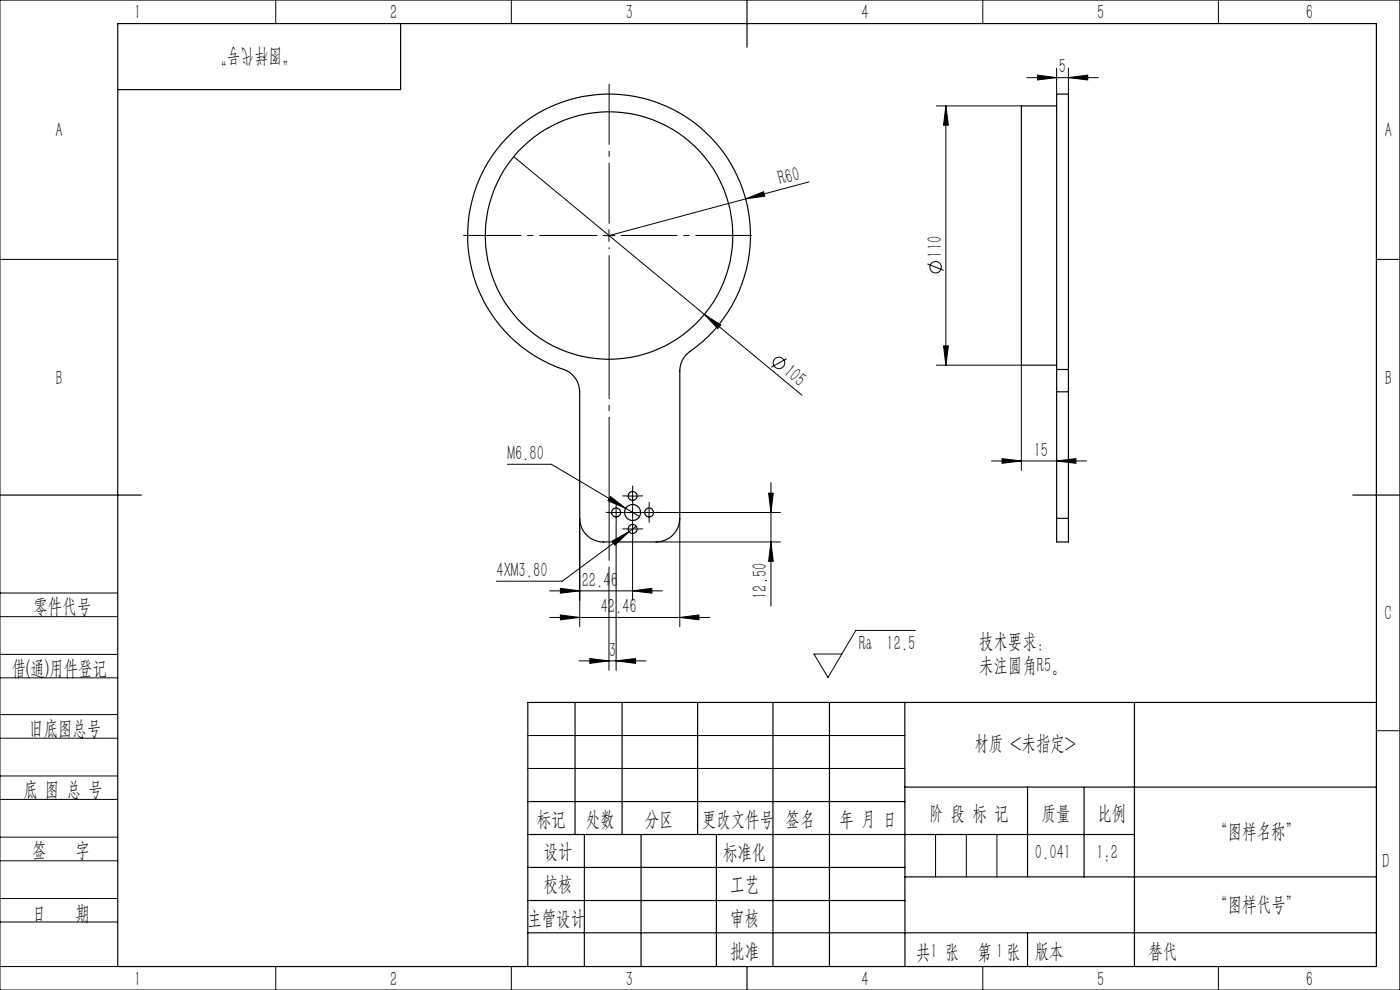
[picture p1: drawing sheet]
<svg xmlns="http://www.w3.org/2000/svg" width="297mm" height="210mm" viewBox="0 0 297 210" stroke-linecap="round" stroke-linejoin="round" font-family="sans-serif">
<g fill="none" stroke="#000" stroke-width=".25">
<path d="M25 5h267v200h-267zM85 5v14h-60M158.5 0v10M107.5 29.3a30 30 0 0 1 44.7 1.4 30 30 0 0 1-6.3 44.3l-1.1 1.4-.4 1.1-.2 1.2v31.3a5 5 0 0 1-5 5h-11.2a5 5 0 0 1-5-5v-26.9a5 5 0 0 0-3.4-4.7 30 30 0 0 1-12.1-49.1zM224.2 22.5h-7.5v55h7.5M224.2 78.4v-58.4h2.5v58.4M224.2 78.4v4.7M224.2 78.4h2.5M226.7 78.4v4.7M224.2 83.1h2.5M224.2 83.1v26.9M226.7 83.1v26.9"/>
<path d="M0 105h30M224.2 110v5h2.5v-5M224.2 110h2.5M287 105h10M122 149v28M132 149v28M148 149v28M164 149v56M176 149v56M191.9 149l.1 56M240.7 149v56M292 149h-180v56"/>
<path d="M112 177h128.7M112 170h80M124 177v28M136 177v28M152 177v28M191.9 167h100.1M218 167v18.9M230 167v19M112 197.9h180M112 184h80M112 191h80M192 186h100"/>
<path d="M218 197.9v7.1M158.5 205v5"/>
<circle cx="129.2" cy="50" r="26.3"/>
<circle cx="130.7" cy="108.7" r=".96"/>
<circle cx="134.2" cy="108.7" r="1.7"/>
<circle cx="134.2" cy="112.2" r=".96"/>
<circle cx="134.2" cy="105.2" r=".96"/>
<circle cx="137.7" cy="108.7" r=".95"/>
</g>
<g fill="none" stroke="#000" stroke-width=".21">
<path d="M0 0h297v210h-297zM58.5 0v5M108.5 0v5M208.5 0v5M217.8 16.5h15.2M220.1 15.9l4.1 .6-4.1 .5zM224.2 14.5v5.5M226.7 16.5l4.1-.6v1.1zM226.7 14.5v5.5M258.5 0v5M109 33.2l40.4 33.5M171.6 38.6l-42.4 11.4"/>
<path d="M198.6 22.5h18.1M200.7 22.5v55M200.7 22.5l.5 4.1h-1zM0 55h25M128 50h2.5M129.2 48.7v2.5M158.2 42.2l3.8-1.5 .2 .9zM196.7 56l3.5 1.4M292 55h5M149.4 66.7l3.5 2.2-.6 .8zM149.4 66.7l20.7 17.1M166.9 76.1l-3.3 1.8"/>
<path d="M198.6 77.5h18.1v22.3M200.2 73.4h1l-.5 4.1zM107.6 98.5h9.4l15.8 9.3M210.3 97.8h20.2M212.6 97.3l4.1 .5-4.1 .5zM224.2 97.8l4-.5v1zM123 110v23M129.5 108.7h2.4M129.5 105.3l3.3 2.5-3.8-1.6zM129.9 114.8l3.6-2-3 2.8zM130.7 110.9v31.3M130.7 107.4v2.6"/>
<path d="M132.8 107.8l2.9 1.8M133 108.7h2.5M133 112.2h2.5M133 105.2h2.5M133.5 112.8l-14.2 10.5h-14M134.2 104v2.5M134.2 107.4v2.6M134.2 111v2.5M134.2 114.4v12.9M135 111.6l-1.5 1.2M136.5 108.7h29.1M137.7 107.4v2.6"/>
<path d="M139.2 115h26.4M144.2 110v23M163.1 104.6h.9l-.5 4.1zM163.5 102.4v26.2M163.5 115l.5 4.1h-.9zM0 138.8h25M0 125.8h25M0 130.8h25M116.6 131h34M116.6 125.3h23.9M118.9 130.4l4.1 .6-4.1 .5zM118.9 124.8l4.1 .5-4.1 .5z"/>
<path d="M125.1 139.7l4.1 .5-4.1 .5zM129.2 120.6v21.6M134.2 125.3l4.1-.5v1zM144.2 131l4.1-.6v1.1zM194.2 133.7h-12.7l-5.9 10-2.9-5h5.9M0 143.8h25M0 156.6h25M0 151.6h25M112 156h80M122.8 140.2h14.3M130.7 140.2l4.1-.5v1zM292 155h5"/>
<path d="M0 169.6h25M0 164.6h25M0 177.6h25M112 163h80M198.5 177v9M205 177v9M211.5 177v9M0 182.6h25M0 190.6h25M0 195.6h25M0 205h25M58.5 205v5"/>
<path d="M108.5 205v5M208.5 205v5M258.5 205v5"/>
<circle cx="198.5" cy="56.7" r="1.21"/>
<circle cx="165.3" cy="77" r="1.22"/>
</g>
<path d="M129.2 47.4v-29.6" fill="none" stroke="#000" stroke-width=".21" stroke-dasharray="30.5 1.3 1.3 1.3" stroke-dashoffset="17.6" stroke-linecap="butt"/>
<path d="M126.7 49.9h-28.4" fill="none" stroke="#000" stroke-width=".21" stroke-dasharray="30.5 1.3 1.3 1.3" stroke-dashoffset="18.2" stroke-linecap="butt"/>
<path d="M129.2 52.4v68.2" fill="none" stroke="#000" stroke-width=".21" stroke-dasharray="30.5 1.3 1.3 1.3" stroke-dashoffset="-1.7" stroke-linecap="butt"/>
<path d="M131.7 49.9h27.8" fill="none" stroke="#000" stroke-width=".21" stroke-dasharray="30.5 1.3 1.3 1.3" stroke-dashoffset="18.5" stroke-linecap="butt"/>
<g fill="none" stroke="#000" stroke-width=".21" stroke-dasharray="30.5 1.3 1.3 1.3" stroke-linecap="butt">
<path d="M129.5 108.7h-1M130.7 107.4v-.9M130.7 109.9v1M131.7 108.7h-.4M132 108.7h.9M133 112.2h-1M133 105.2h-1M134.2 106.2v-.5M134.2 111.2v.4M134.2 110.9v-.9M134.2 113.4v1M134.2 103.9v-.9"/>
<path d="M134.2 106.4v1M135.5 112.2h.9M135.5 105.2h.9M136.5 108.7h-1M136.7 108.7h.5M137.7 107.4v-.9M137.7 109.9v1M139 108.7h.9"/>
</g>
<g fill="#000">
<path d="M158.2 42.2l3.8-1.5 .2 .9zM149.4 66.7l3.5 2.2-.6 .8z"/>
<path d="M226.7 16.5l4.1-.6v1.1zM220.1 15.9l4.1 .6-4.1 .5z"/>
<path d="M129.5 105.3l-.5 .9 3.8 1.6zM129.9 114.8l.6 .8 3-2.8zM125.1 139.7l4.1 .5-4.1 .5zM130.7 140.2l4.1-.5v1zM212.6 97.3l4.1 .5-4.1 .5zM224.2 97.8l4-.5v1z"/>
<path d="M163.1 104.6h.9l-.5 4.1zM163.5 115l.5 4.1h-.9zM200.7 22.5l.5 4.1h-1zM200.2 73.4h1l-.5 4.1z"/>
<path d="M144.2 131l4.1-.6v1.1zM118.9 130.4l4.1 .6-4.1 .5zM134.2 125.3l4.1-.5v1zM118.9 124.8l4.1 .5-4.1 .5z"/>
</g>
<g font-size="4.4">
<text x="28.5" y="4.1">1</text>
<text x="82.7" y="4.1">2</text>
<text x="132.7" y="4.1">3</text>
<text x="182.7" y="4.1">4</text>
<text x="232.7" y="4.1">5</text>
<text x="277" y="4.1">6</text>
<text x="62.8" y="10.7" transform="rotate(-180 62.8 10.7)">“图样代号”</text>
<text x="224.6" y="15.6">5</text>
<text x="11.7" y="29.1">A</text>
<text x="293.8" y="29.1">A</text>
<text x="165.5" y="39.3" transform="rotate(-15 165.5 39.3)">R60</text>
<text x="199.8" y="54.7" transform="rotate(-90 199.8 54.7)">110</text>
<text x="11.7" y="81.6">B</text>
<text x="166" y="79.2" transform="rotate(40 166 79.2)">105</text>
<text x="293.8" y="81.6">B</text>
<text x="107.6" y="97.6">M6.80</text>
<text x="219.3" y="96.9">15</text>
<text x="105.3" y="122.4">4XM3.80</text>
<text x="123.4" y="124.4">22.46</text>
<text x="7.1" y="130.1">零件代号</text>
<text x="127.4" y="130.1">42.46</text>
<text x="162.7" y="127" transform="rotate(-90 162.7 127)">12.50</text>
<text x="293.7" y="131.6">C</text>
<text x="182.2" y="137.8">Ra</text>
<text x="188.1" y="137.8">12.5</text>
<text x="207.7" y="137.5">技术要求：</text>
<text x="2.5" y="143.2">借(通)用件登记</text>
<text x="129.2" y="139.3">3</text>
<text x="207.7" y="142.5">未注圆角R5。</text>
<text x="6.2" y="155.8">旧底图总号</text>
<text x="206.7" y="159.1">材质 &lt;未指定&gt;</text>
<text x="5" y="168.9">底 图 总 号</text>
<text x="197.1" y="173.8">阶 段 标 记</text>
<text x="221" y="173.8">质量</text>
<text x="232.8" y="173.8">比例</text>
<text x="113.9" y="175.2">标记</text>
<text x="124.3" y="175.2">处数</text>
<text x="136.8" y="175.2">分区</text>
<text x="148.9" y="175.2">更改文件号</text>
<text x="166.7" y="175.2">签名</text>
<text x="178.1" y="175.2">年 月 日</text>
<text x="257.4" y="177.8">“图样名称”</text>
<text x="6.8" y="181.9">签</text>
<text x="16" y="181.9">字</text>
<text x="115.3" y="182.1">设计</text>
<text x="153.4" y="182.2">标准化</text>
<text x="219.6" y="182.1">0.041</text>
<text x="232.6" y="182.1">1:2</text>
<text x="293.2" y="184.1">D</text>
<text x="115.3" y="189">校核</text>
<text x="154.9" y="189">工艺</text>
<text x="6.8" y="195.2">日</text>
<text x="16" y="195.2">期</text>
<text x="111.9" y="196.2">主管设计</text>
<text x="154.9" y="196.2">审核</text>
<text x="257.4" y="193.2">“图样代号”</text>
<text x="154.9" y="203.1">批准</text>
<text x="194.4" y="203.4">共 张</text>
<text x="197.4" y="203.1">1</text>
<text x="207.4" y="203.4">第 张</text>
<text x="211.3" y="203.1">1</text>
<text x="219.5" y="203.1">版本</text>
<text x="243.6" y="203.1">替代</text>
<text x="28.5" y="209.1">1</text>
<text x="82.7" y="209.1">2</text>
<text x="132.7" y="209.1">3</text>
<text x="182.7" y="209.1">4</text>
<text x="232.7" y="209.1">5</text>
<text x="277" y="209.1">6</text>
</g>
</svg>
